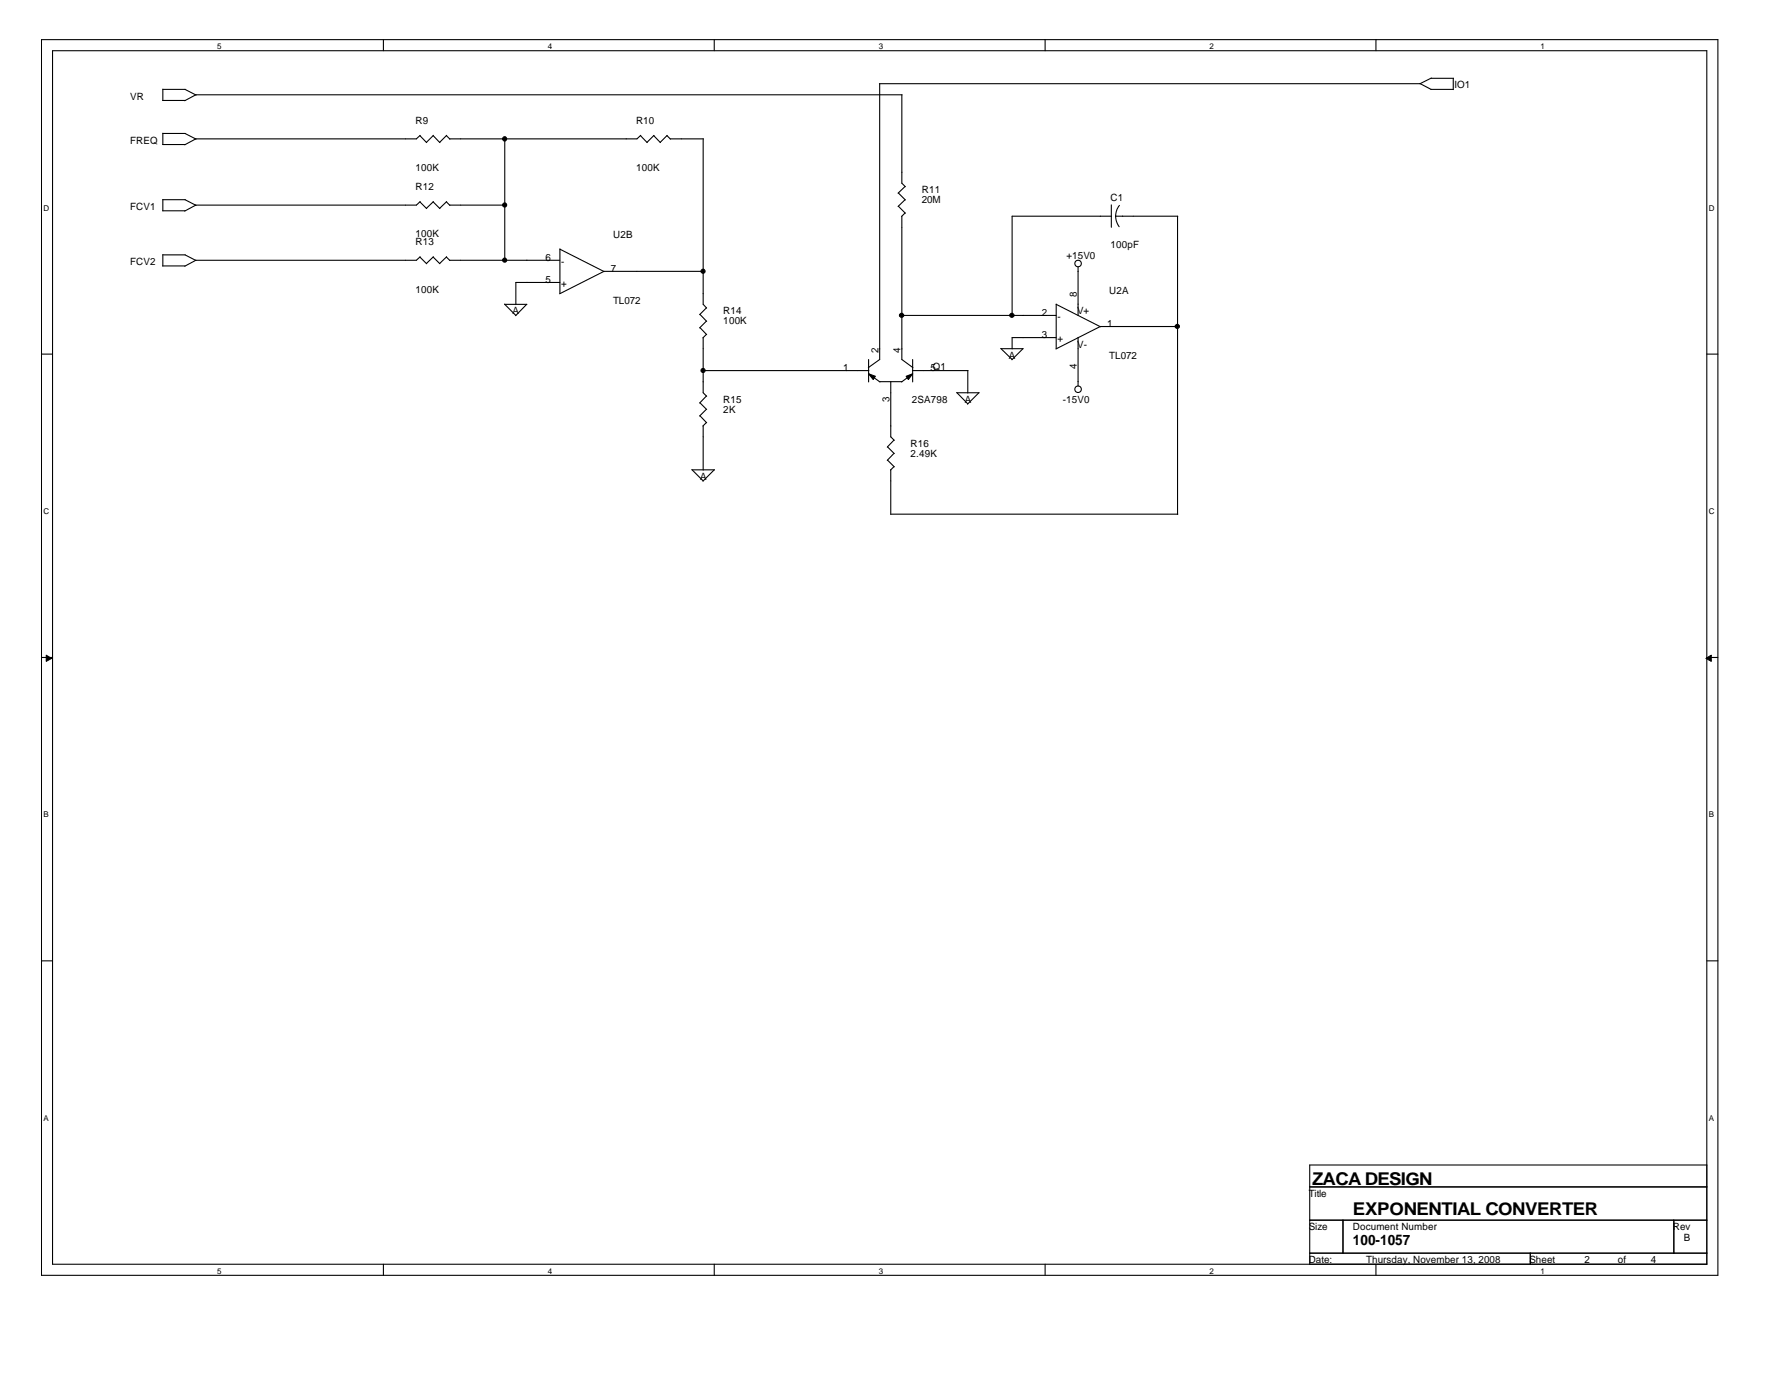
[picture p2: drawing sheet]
<svg xmlns="http://www.w3.org/2000/svg" width="279mm" height="216mm" viewBox="0 0 279 216" stroke-linecap="round" stroke-linejoin="round" font-family="sans-serif">
<g fill="none" stroke="#000" stroke-width=".17">
<path d="M6.5 6.2h262.5v193.5h-262.5zM8.2 7.9h259.1v190h-259.1zM25.5 15.7h3.5M25.5 14v1.7M25.5 14h3.5M29 14l1.7 .9M60 6.2v1.7M111.9 6.2v1.7M137.8 13.1v43.2l-1.8 1.3M141.2 14.8v13.9l.6 .5M141.3 14.8h-110.6l-1.8 1M163.7 6.2v1.7"/>
<path d="M215.5 6.2v1.7M222.4 13.1l1.7 .9M224.1 14h3.5M224.1 12.3h3.5M224.2 12.2l-1.8 .9h-84.7M227.6 12.3v1.7M25.5 22.6h3.5M25.5 33h3.5M25.5 20.9h3.5M25.5 20.9v1.7M25.5 31.2v1.8M25.5 39.9v1.7"/>
<path d="M25.5 31.3h3.5M25.5 39.9h3.5M29 20.9l1.7 .9M29 31.3l1.7 .9M29 39.9l1.7 .9M30.7 21.7l-1.8 1M30.7 32.1l-1.8 .9M65.8 31.6l1 1.1M65.8 21.2l1 1.1M65.8 31.6l-.6 .5h-34.6M65.8 21.2l-.6 .5h-34.6M67.8 31.6l1.1 1.1"/>
<path d="M67.8 21.2l1.1 1.1M67.9 31.6l-1.1 1M67.9 21.2l-1.1 1.1M69.9 31.6l.6 .6M69.9 21.2l.6 .6M70 31.6l-1.1 1M70 21.2l-1.1 1.1M70.4 32.1h8.7M79.1 21.7v19.1M87.7 39v7M87.7 39l6.9 3.5M100.3 21.2l1.1 1.1"/>
<path d="M100.3 21.2l-.5 .5h-29.4M102.4 21.2l1 1.1M102.4 21.2l-1.1 1.1M104.5 21.2l.5 .6M104.5 21.2l-1.1 1.1M105 21.7h5.2M110.1 21.7v25.9l.6 .6M140.7 30.2l1.1 1.1M140.7 32.3l1.1 1.1M141.2 33.8v22.5l1.8 1.3M141.7 29.2l-1.1 1.1M141.7 31.3l-1.1 1"/>
<path d="M141.7 33.3l-.5 .6M174 32.1v3.5M174 33.8h-15.5v15.6M174.7 33.8l.1 .8 .5 .9M174.7 33.8h9.8M175.3 32.2l-.5 .9-.1 .7M184.4 33.8v46.7M6.5 55.4h1.7M25.5 41.6h3.5M30.7 40.7l-1.8 1M65.8 40.2l1 1.1M65.8 40.2l-.6 .5h-34.6"/>
<path d="M67.8 40.2l1.1 1.1M67.9 40.2l-1.1 1.1M69.9 40.2l.6 .6M70 40.2l-1.1 1.1M70.4 40.7h17.3M79 47.6l1.8 1.8M79.1 47.6h3.4M82.5 47.6l-1.8 1.8M87.7 44.2h-6.9v3.5M109.6 49.2l1.1 1.1M109.6 51.3l1.1 1.1M110.1 52.9v8.6l.6 .5"/>
<path d="M110.1 58h26M110.2 42.5h-15.6l-7 3.5M110.6 48.2l-1 1.1M110.6 50.3l-1 1M110.6 52.3l-.5 .6M136 56.3v3.5M136 58.5l1.8 1.3M137.8 59.8h3.5M139.5 59.8v8.6l.6 .5M141.2 49.4h24.2M142.9 58h8.7M142.9 56.3v3.5"/>
<path d="M142.9 58.5l-1.7 1.3M151.6 58v3.5M156.7 54.6l1.8 1.7M156.8 54.6h3.4M160.2 54.6l-1.7 1.7M165.4 47.6v7M165.4 47.6l7 3.6M165.4 52.9h-6.9v1.7M168.8 41.8v7.6M168.8 52.8v7.6M184.5 51.1h-12.2l-6.9 3.5M267.3 55.4h1.7"/>
<path d="M108.3 73.5l1.8 1.8M108.4 73.6h3.5M109.6 63.1l1.1 1M109.6 65.1l1.1 1.1M110.1 66.7v6.9M110.6 62l-1 1.1M110.6 64.1l-1 1M110.6 66.1l-.5 .6M111.9 73.6l-1.8 1.7M139 70l1.1 1M139 72l1.1 1.1M139.5 73.6v6.9"/>
<path d="M140 68.9l-1 1.1M140 71l-1 1.1M140 73l-.5 .6M149.8 61.5l1.8 1.7M149.9 61.5h3.4M153.3 61.5l-1.8 1.8M139.5 80.5h45M6.5 102.9h1.7M267.3 102.9h1.7M6.5 150.4h1.7M267.3 150.4h1.7M60 197.9v1.8"/>
<path d="M111.9 197.9v1.8M163.7 197.9v1.8M205.1 185.8h62.2M205.1 191h62.2M205.1 196.2h62.2M210.3 191v5.2M215.5 197.9v1.8M239.7 196.2v1.7M262.1 191v5.2M267.3 182.4h-62.2v15.5"/>
<circle cx="168.8" cy="41.3" r=".51"/>
<circle cx="168.8" cy="60.9" r=".51"/>
</g>
<g fill="#000" stroke="#000" stroke-width=".16">
<path d="M7.2 102.6l.9 .5-.9 .4z" fill-rule="evenodd"/>
<path d="M267.2 103.1l.8-.5v.9z" fill-rule="evenodd"/>
</g>
<g fill="#000" stroke="#000" stroke-width=".17">
<path d="M136 58.5l1.1 .4-.3 .5z" fill-rule="evenodd"/>
<path d="M141.9 58.9l1-.4-.6 .9z" fill-rule="evenodd"/>
<circle cx="79" cy="21.7" r=".33"/>
<circle cx="79" cy="32.1" r=".32"/>
<circle cx="79" cy="40.7" r=".32"/>
<circle cx="110.1" cy="42.5" r=".32"/>
<circle cx="110.1" cy="58" r=".32"/>
<circle cx="141.2" cy="49.4" r=".33"/>
<circle cx="158.5" cy="49.4" r=".33"/>
<circle cx="184.4" cy="51.1" r=".33"/>
</g>
<g font-size="2.8">
<text x="205.5" y="185.5">ZACA DESIGN</text>
<text x="211.9" y="190.3">EXPONENTIAL CONVERTER</text>
</g>
<text font-size="2.2" x="211.9" y="195">100-1057</text>
<g font-size="1.6">
<text x="20.4" y="15.6">VR</text>
<text x="227.8" y="13.8">IO1</text>
<text x="20.4" y="22.5">FREQ</text>
<text x="65.1" y="19.4">R9</text>
<text x="99.6" y="19.4">R10</text>
<text x="65.1" y="29.7">R12</text>
<text x="65.1" y="26.8">100K</text>
<text x="99.6" y="26.8">100K</text>
<text x="20.4" y="32.9">FCV1</text>
<text x="144.4" y="30.3">R11</text>
<text x="144.4" y="31.8">20M</text>
<text x="173.9" y="31.5">C1</text>
<text x="20.4" y="41.5">FCV2</text>
<text x="65.1" y="38.4">R13</text>
<text x="65.1" y="37.2">100K</text>
<text x="85.4" y="40.9">6</text>
<text x="87.9" y="41.5">-</text>
<text x="96" y="37.3">U2B</text>
<text x="167" y="40.6">+15V0</text>
<text x="173.9" y="38.9">100pF</text>
<text x="65.1" y="45.8">100K</text>
<text x="85.4" y="44.3">5</text>
<text x="87.9" y="44.9">+</text>
<text x="95.7" y="42.6">7</text>
<text x="96" y="47.5">TL072</text>
<text x="168.7" y="46.6" transform="rotate(-90 168.7 46.6)">8</text>
<text x="173.7" y="46">U2A</text>
<text x="80.3" y="49.2">A</text>
<text x="113.3" y="49.2">R14</text>
<text x="113.3" y="50.8">100K</text>
<text x="163.2" y="49.5">2</text>
<text x="163.2" y="53">3</text>
<text x="165.6" y="53.6">+</text>
<text x="165.6" y="50.1">-</text>
<text x="168.7" y="49.2">V+</text>
<text x="173.4" y="51.2">1</text>
<text x="132" y="58.1">1</text>
<text x="137.6" y="55.2" transform="rotate(-90 137.6 55.2)">2</text>
<text x="141.1" y="55.2" transform="rotate(-90 141.1 55.2)">4</text>
<text x="145.8" y="58.1">5Q1</text>
<text x="158" y="56.2">A</text>
<text x="168.7" y="57.8" transform="rotate(-90 168.7 57.8)">4</text>
<text x="168.7" y="54.4">V-</text>
<text x="173.7" y="56.2">TL072</text>
<text x="113.3" y="63.1">R15</text>
<text x="113.3" y="64.6">2K</text>
<text x="139.3" y="63" transform="rotate(-90 139.3 63)">3</text>
<text x="142.8" y="63.1">2SA798</text>
<text x="151.1" y="63.1">A</text>
<text x="166.5" y="63.1">-15V0</text>
<text x="142.6" y="70">R16</text>
<text x="142.6" y="71.5">2.49K</text>
<text x="109.6" y="75.1">A</text>
<text x="205" y="187.4">Title</text>
<text x="205" y="192.6">Size</text>
<text x="205" y="197.8">Date:</text>
<text x="211.9" y="192.6">Document Number</text>
<text x="214" y="197.8">Thursday, November 13, 2008</text>
<text x="239.5" y="197.8">Sheet</text>
<text x="248.2" y="197.8">2</text>
<text x="253.4" y="197.8">of</text>
<text x="258.5" y="197.8">4</text>
<text x="262" y="192.6">Rev</text>
<text x="263.7" y="194.4">B</text>
</g>
<g font-size="1.3">
<text x="34" y="7.7">5</text>
<text x="85.8" y="7.7">4</text>
<text x="137.6" y="7.7">3</text>
<text x="189.4" y="7.7">2</text>
<text x="241.3" y="7.7">1</text>
<text x="6.8" y="33">D</text>
<text x="267.6" y="33">D</text>
<text x="6.8" y="80.5">C</text>
<text x="267.6" y="80.5">C</text>
<text x="6.8" y="128">B</text>
<text x="267.6" y="128">B</text>
<text x="6.8" y="175.5">A</text>
<text x="267.6" y="175.5">A</text>
<text x="34" y="199.4">5</text>
<text x="85.8" y="199.4">4</text>
<text x="137.6" y="199.4">3</text>
<text x="189.4" y="199.4">2</text>
<text x="241.3" y="199.4">1</text>
</g>
</svg>
